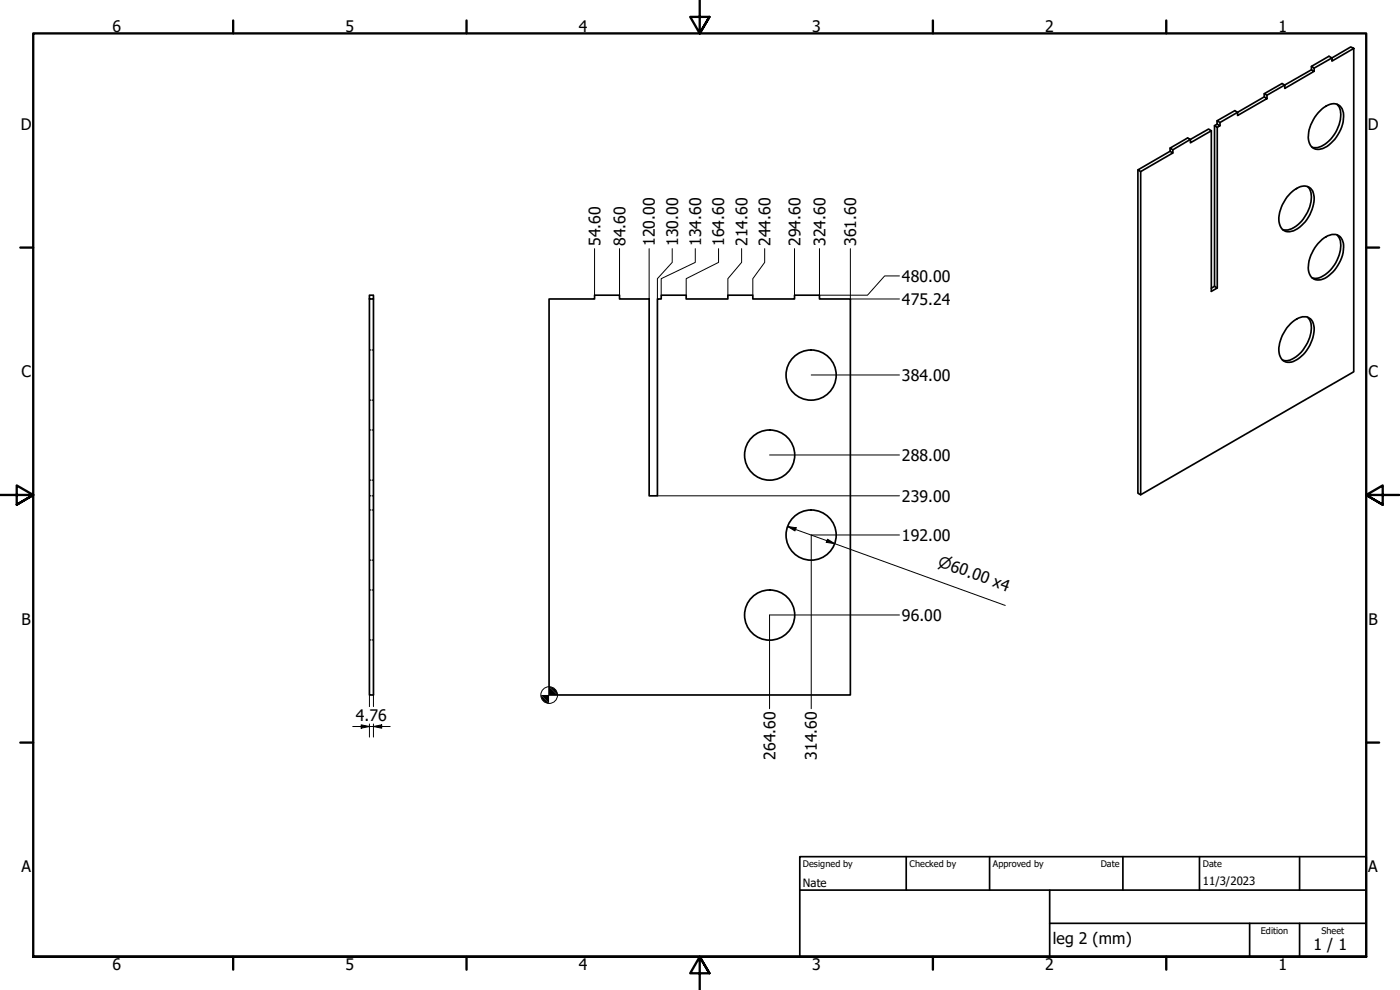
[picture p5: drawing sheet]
<svg xmlns="http://www.w3.org/2000/svg" width="420mm" height="297mm" viewBox="0 0 420 297" stroke-linecap="round" stroke-linejoin="round" font-family="sans-serif">
<!-- layer: Visible (ISO) -->
<g fill="none" stroke="#000" stroke-width=".51">
<path d="M393.6 19.9v1M406.3 14.5l-6.6 3.8v-.9l5.7-3.3 .9 .4v97.1l-64 36.8-.8-.4v-97M364.5 37.7v48.2l.8 .5-1.8 1v-48.2l-.8-.5-5.4 3.1v1l6.2-3.6M365.3 37.3l-.8 .4 .8 .5v48.2M365.3 36.2v1.1l.8 .4-.8 .5M366.1 36.8l5.3-3.1-.8-.5-5.3 3 .8 .6v.9M371.4 33.7l8-4.6 .8 .5-8.8 5.1zM379.4 28.1v1M380.2 28.6l5.4-3.1-.9-.4-5.3 3 .8 .5v1M385.6 25.5l8-4.6 .8 .5-8.8 5.1zM394.4 20.4l5.3-3-.9-.5-5.2 3 .8 .5v1M396.7 32.7a4.4 4.4 0 0 1 5.1-1.2 4.6 4.6 0 0 1 1.3 5.1 10.7 10.7 0 0 1-6.7 8.1 2.91 2.91 0 0 1-3.7-2.8 11.4 11.4 0 0 1 4-9.2z"/>
<path d="M401.3 31.3a6.2 6.2 0 0 1 .3 6.8 9.9 9.9 0 0 1-6.2 6.2l-1.6-.1M351.2 45.4l-9.7 5.6 .8 .5v96.9M351.2 44.4v1l.8 .5-9.7 5.6M352 44.9l5.3-3.1-.9-.4-5.2 3 .8 .5v1M387.3 58a5.5 5.5 0 0 1 5.1-2 4.2 4.2 0 0 1 1.8 5.3 10.2 10.2 0 0 1-7.2 8.2 3.1 3.1 0 0 1-3.2-3.6 11.8 11.8 0 0 1 3.5-7.9zM392.4 56a6.2 6.2 0 0 1 .3 6.9 9.9 9.9 0 0 1-6.2 6.1l-1.6-.1M396.7 71.9a4.7 4.7 0 0 1 5.1-1.2 4.6 4.6 0 0 1 1.3 5 10.9 10.9 0 0 1-6.7 8.2 3.1 3.1 0 0 1-3.8-3.5 12.4 12.4 0 0 1 4.1-8.5zM401.3 70.5a6.2 6.2 0 0 1 .3 6.8 9.4 9.4 0 0 1-6.8 6.3l-1-.2M110.9 88.6h1.2v1.1h-1.2zM110.9 89.7v118.8h1.2v-118.8M164.8 89.7h13.6v-1.1h7.5v1.1h8.9v59.1h2.5v-59.1h1.1v-1.1h7.5v1.1h12.5v-1.1h7.5v1.1h12.5v-1.1h7.5v1.1h9.3v118.8h-90.4zM364.5 85.9l-1 .6"/>
<path d="M387.3 97.1a5.5 5.5 0 0 1 5.1-1.9 4.2 4.2 0 0 1 1.8 5.2 10.2 10.2 0 0 1-7.2 8.3 3.1 3.1 0 0 1-3.2-3.6 11.8 11.8 0 0 1 3.5-8zM392.4 95.2a6.2 6.2 0 0 1 .3 6.8 9.4 9.4 0 0 1-6.7 6.3l-1.1-.2"/>
<circle cx="243.4" cy="112.5" r="7.5"/>
<circle cx="231" cy="136.5" r="7.5"/>
<circle cx="243.4" cy="160.5" r="7.5"/>
<circle cx="231" cy="184.5" r="7.5"/>
</g>
<!-- layer: Hidden (ISO) -->
<g fill="none" stroke="#000" stroke-width=".38">
<path d="M110.9 105h.4M111.7 105h.4M110.9 120.1h.4M110.9 129h.4M111.7 120.1h.4M111.7 129h.4M110.9 148.8h.4M110.9 144.1h.4M110.9 153h.4M111.7 148.8h.4M111.7 144.1h.4M111.7 153h.4"/>
<path d="M110.9 177h.4M110.9 168.1h.4M111.7 177h.4M111.7 168.1h.4M110.9 192h.4M111.7 192h.4"/>
</g>
<!-- layer: Border (ISO) -->
<g fill="none" stroke="#000" stroke-width=".7">
<path d="M70 6.1v3.9M140 6.1v3.9M210 0v10l-2.9-4.9h5.8l-2.9 4.9 2.9-4.9M280 6.1v3.9M350 6.1v3.9M6.1 74.3h3.9M410 74.3h3.9M0 148.5h10l-5-2.8v5.7l5-2.9-5 2.9M420 148.5h-10l5-2.8v5.7l-5-2.9 5 2.9M6.1 222.8h3.9M410 222.8h3.9M10 287.1v-277.1h400v277.1h-400h400"/>
<path d="M70 287.1v3.8M140 287.1v3.8M212.9 292l-2.9-4.9 2.9 4.9h-5.8l2.9-4.9v9.9M280 287.1v3.8M350 287.1v3.8"/>
</g>
<!-- layer: Title (ISO) -->
<path d="M240 257h170v30.1h-170zM272 257v10.1M297 257v10.1M337 257v10.1M360 257v10.1M390 257v10.1M240 267.1h170M315 277h95M315 267.1v20M375 277v10.1M390 277v10.1" fill="none" stroke="#000" stroke-width=".51"/>
<!-- layer: Dimension (ISO) -->
<g fill="none" stroke="#000" stroke-width=".3">
<path d="M178.4 74.6v14M185.9 74.6v14M194.8 74.6v15.1M201.7 74.6v4.1l-4.4 4.9v6.1M208.7 74.6v4.1l-10.3 4.9v5M215.6 74.6v4.1l-9.7 4.9v5M222.6 74.6v4.1l-4.2 4.9v5M229.5 74.6v4.1l-3.6 4.9v5M238.4 74.6v14M245.9 74.6v14h14.4l5.2-5.8h4.4M255.2 74.6v15.1h14.7M243.5 112.5h26.4"/>
<path d="M230.9 136.5h39M197.3 148.8h72.6M236.4 158l2.6 .4-.4 .9zM236.4 158l65.3 23.7M248.3 161.8l2.2 1.3-2.5-.4zM269.9 160.5h-26.4v52.1M269.9 184.5h-39v28.1M105.9 218h11.2M108.4 217.5l2.5 .5-2.5 .5zM110.9 208.5v3.5M110.9 217.2v4M112.1 218l2.5-.5v1z"/>
<path d="M112.1 208.5v3.5M112.1 217.2v4"/>
<circle cx="164.8" cy="208.6" r="2.51"/>
</g>
<g fill="#000">
<path d="M236.4 158l2.6 .4-.4 .9z" fill-rule="evenodd"/>
<path d="M248.3 161.8l2.2 1.3-2.5-.4z" fill-rule="evenodd"/>
<path d="M108.4 217.5l2.5 .5-2.5 .5z" fill-rule="evenodd"/>
<path d="M112.1 218l2.5-.5v1z" fill-rule="evenodd"/>
<path d="M162.3 208.5l2.5 2.6a2.49 2.49 0 0 1-2.5-2.6z" fill-rule="evenodd"/>
<path d="M162.3 208.5h5l-2.5-2.5v5.1z" fill-rule="evenodd"/>
<path d="M164.8 206a2.49 2.49 0 0 1 2.5 2.5z" fill-rule="evenodd"/>
</g>
<g font-size="4.8">
<text x="33.7" y="9.6">6</text>
<text x="103.7" y="9.6">5</text>
<text x="173.7" y="9.6">4</text>
<text x="243.7" y="9.6">3</text>
<text x="313.7" y="9.6">2</text>
<text x="383.7" y="9.6">1</text>
<text x="6.2" y="38.9">D</text>
<text x="410.5" y="38.9">D</text>
<text x="180.2" y="73.8" transform="rotate(-90 180.2 73.8)">54.60</text>
<text x="187.7" y="73.8" transform="rotate(-90 187.7 73.8)">84.60</text>
<text x="196.5" y="73.8" transform="rotate(-90 196.5 73.8)">120.00</text>
<text x="203.5" y="73.8" transform="rotate(-90 203.5 73.8)">130.00</text>
<text x="210.4" y="73.8" transform="rotate(-90 210.4 73.8)">134.60</text>
<text x="217.4" y="73.8" transform="rotate(-90 217.4 73.8)">164.60</text>
<text x="224.3" y="73.8" transform="rotate(-90 224.3 73.8)">214.60</text>
<text x="231.3" y="73.8" transform="rotate(-90 231.3 73.8)">244.60</text>
<text x="240.2" y="73.8" transform="rotate(-90 240.2 73.8)">294.60</text>
<text x="247.7" y="73.8" transform="rotate(-90 247.7 73.8)">324.60</text>
<text x="256.9" y="73.8" transform="rotate(-90 256.9 73.8)">361.60</text>
<text x="270.7" y="84.5">480.00</text>
<text x="270.7" y="91.5">475.24</text>
<text x="6.4" y="113.1">C</text>
<text x="410.7" y="113.1">C</text>
<text x="270.7" y="114.3">384.00</text>
<text x="270.7" y="138.3">288.00</text>
<text x="270.7" y="150.5">239.00</text>
<text x="270.7" y="162.3">192.00</text>
<text x="6.4" y="187.4">B</text>
<text x="270.7" y="186.3">96.00</text>
<text x="410.7" y="187.4">B</text>
<text x="106.8" y="216.3">4.76</text>
<text x="232.7" y="228" transform="rotate(-90 232.7 228)">264.60</text>
<text x="245.2" y="228" transform="rotate(-90 245.2 228)">314.60</text>
<text x="6.4" y="261.7">A</text>
<text x="410.7" y="261.7">A</text>
<text x="316" y="283.4">leg 2 (mm)</text>
<text x="394.2" y="285">1 / 1</text>
<text x="33.7" y="290.9">6</text>
<text x="103.7" y="290.9">5</text>
<text x="173.7" y="290.9">4</text>
<text x="243.7" y="290.9">3</text>
<text x="313.7" y="290.9">2</text>
<text x="383.7" y="290.9">1</text>
</g>
<text font-size="4.6" x="281.3" y="169.8" transform="rotate(20 281.3 169.8)">⌀60.00 x4</text>
<g font-size="3.4">
<text x="241" y="266">Nate</text>
<text x="361" y="265.5">11/3/2023</text>
</g>
<g font-size="2.7">
<text x="241" y="260.1">Designed by</text>
<text x="273" y="260.1">Checked by</text>
<text x="298" y="260.1">Approved by</text>
<text x="330.3" y="260">Date</text>
<text x="361" y="260">Date</text>
<text x="378.4" y="280.1">Edition</text>
<text x="396.6" y="280.1">Sheet</text>
</g>
</svg>
